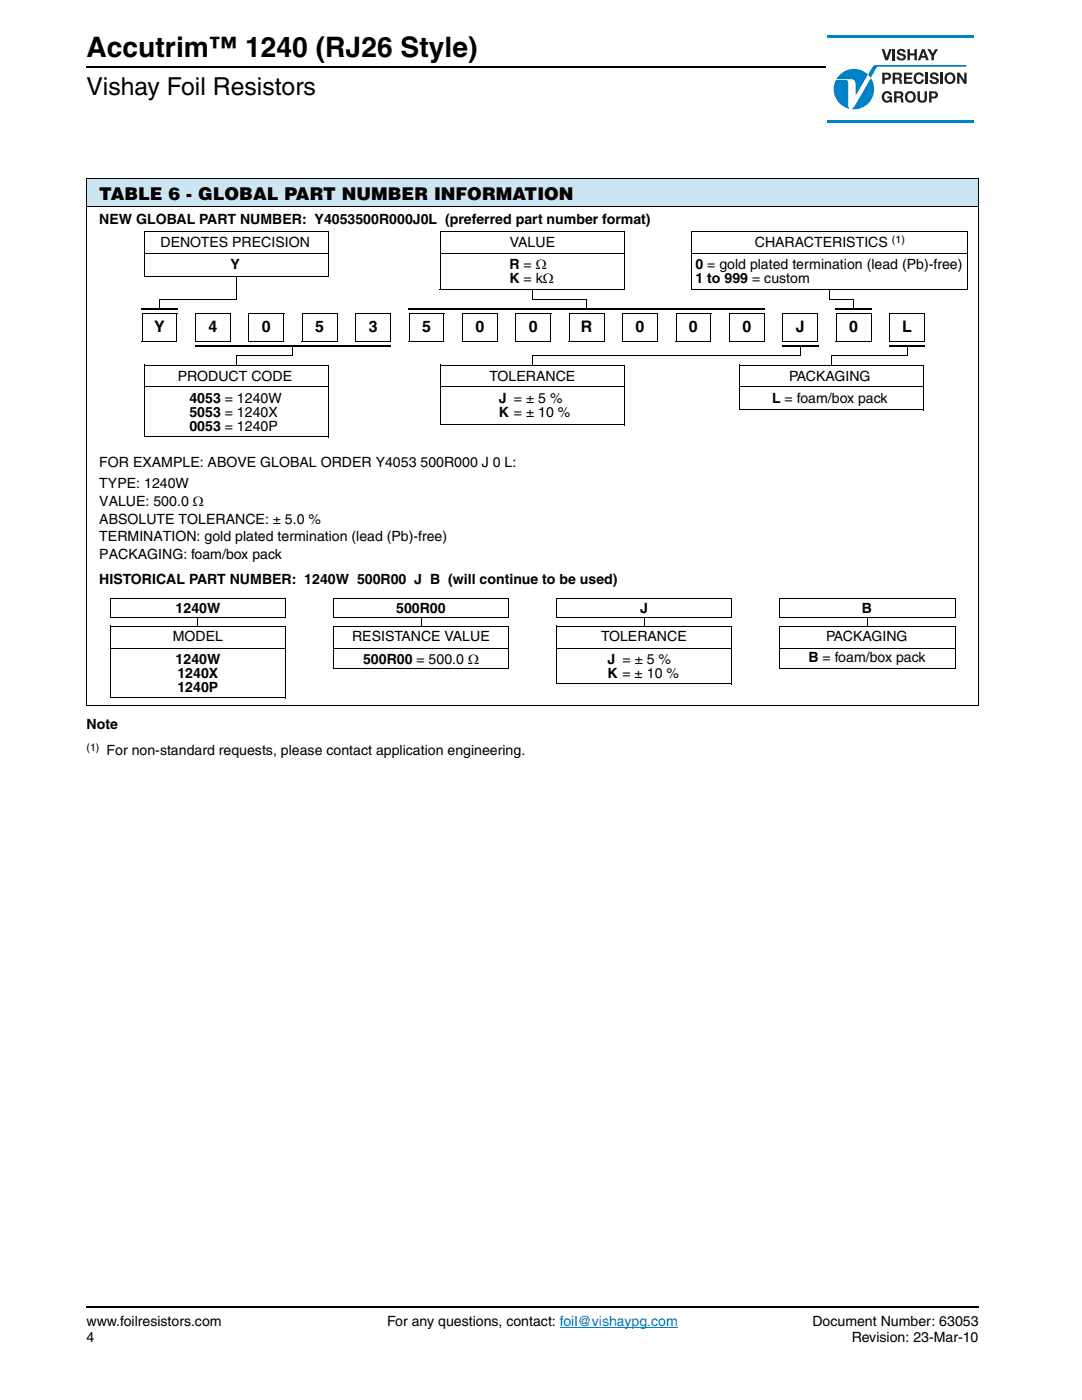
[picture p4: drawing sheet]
<svg xmlns="http://www.w3.org/2000/svg" width="216mm" height="279mm" viewBox="0 0 216 279" stroke-linecap="round" stroke-linejoin="round" font-family="sans-serif">
<g fill="#0082c8">
<path d="M166.8 16h2.3a7.4 7.4 0 0 1 .2 3.3v1.7a.58 .58 0 0 0 .7 .7l.9-1.2 2.8-5a4 4 0 0 1-3.1 6.3 4 4 0 0 1-3.8-5.8z"/>
<path d="M167.6 14.9a4 4 0 0 1 5.6 0l-2.4 4.1-.1-.1v-1.8a.96 .96 0 0 0-.2-1 .96 .96 0 0 0-1-.3h-2.6z"/>
</g>
<path d="M181 13.1h2z" fill="#231f20"/>
<path d="M166.9 15.8h2.1a1.83 1.83 0 0 1 1.5 .4l.2 .6v2.1l.1 .1 2.4-4.1 .5 .6-3.2 5.6a.73 .73 0 0 1-1 .5l-.2-.6v-3.3a1.58 1.58 0 0 0-.4-1.7h-2.1z" fill="#fff"/>
<path d="M174.1 13.3l.7-.3h18v.3h-17.6l-.3 .1-1.2 2.1-.5-.6z" fill="#0082c8"/>
<g fill="#231f20">
<path d="M176.4 18.4a.99 .99 0 0 1 1.6 .6h-.5a.57 .57 0 0 0-.7-.4 .57 .57 0 0 0-.4 .7 .58 .58 0 0 0 .5 .8 .58 .58 0 0 0 .7-.5h-.5v-.4h.9v1.3h-.3l-.1-.3a1.09 1.09 0 0 1-1.4-.1 1.09 1.09 0 0 1-.1-1.5z"/>
<path d="M183.1 18.2h.5v1.6a.51 .51 0 0 0 .8 .1l.1-1.7h.5v1.4a.95 .95 0 0 1-1 .9 .95 .95 0 0 1-.9-.9z"/>
<path d="M180.4 14.5h1.6v.4h-1.1v.5h1v.4h-1v.5h1.2v.4h-1.7z"/>
<path d="M182.7 14.7a1 1 0 0 1 1.6 .5h-.4a.58 .58 0 0 0-.8-.3 .58 .58 0 0 0-.3 .7 .57 .57 0 0 0 .4 .7 .57 .57 0 0 0 .7-.4h.5a1.1 1.1 0 0 1-1.6 .7 1.1 1.1 0 0 1-.3-1.7z"/>
<path d="M184.7 14.5h.5v2.2h-.5z"/>
<path d="M185.8 14.6a.91 .91 0 0 1 1.5 .6h-.5a.41 .41 0 0 0-.4-.4 .41 .41 0 0 0-.4 .3l.7 .3a.66 .66 0 0 1 .6 .6 .66 .66 0 0 1-.5 .7 .97 .97 0 0 1-1.3-.7h.4a.49 .49 0 0 0 .5 .4 .49 .49 0 0 0 .5-.3l-.1-.2-.6-.1a.63 .63 0 0 1-.6-.5 .63 .63 0 0 1 .2-.7z"/>
<path d="M187.6 14.5h.5v2.2h-.5z"/>
<path d="M191 14.5h.5l.9 1.5v-1.5h.5v2.2h-.5l-1-1.5v1.5h-.4z"/>
<path d="M175.9 9.8h.5l.5 1.6 .5-1.6h.5l-.7 2.2h-.6z"/>
<path d="M178.1 9.8h.5v2.2h-.5z"/>
<path d="M179.2 9.9a.91 .91 0 0 1 1.5 .6h-.5a.41 .41 0 0 0-.3-.4 .41 .41 0 0 0-.4 .3l.6 .3a.66 .66 0 0 1 .7 .6 .66 .66 0 0 1-.5 .7 .97 .97 0 0 1-1.4-.7h.5a.49 .49 0 0 0 .4 .4 .49 .49 0 0 0 .5-.3l-.1-.2-.6-.2a.63 .63 0 0 1-.6-.4 .63 .63 0 0 1 .2-.7z"/>
<path d="M181.1 9.8h.5v.9h.9v-.9h.5v2.2h-.5v-.9h-.9v.9h-.5z"/>
<path d="M185 9.8h.6l.5 .9 .5-.9h.6l-.8 1.4v.8h-.5v-.8z"/>
<path d="M178.9 18.6v.6h.7a.32 .32 0 0 0 .2-.4 .32 .32 0 0 0-.4-.2zM178.4 18.2h1.2a.62 .62 0 0 1 .6 .5 .62 .62 0 0 1-.3 .7l.3 .3 .1 .8h-.5v-.4a.4 .4 0 0 0-.4-.5h-.5v.9h-.5z"/>
<path d="M181.2 18.8a.7 .7 0 0 0-.1 1 .7 .7 0 0 0 1 .1 .7 .7 0 0 0 .1-1 .7 .7 0 0 0-1-.1zM180.5 19.3a1.15 1.15 0 0 1 2.3 0 1.15 1.15 0 0 1-2.3 0z"/>
<path d="M185.9 18.6v.7l.7-.1v-.5zM185.4 18.2h1a.72 .72 0 0 1 .8 .7 .72 .72 0 0 1-.8 .8h-.5v.8h-.5z"/>
<path d="M176.5 14.9v.6l.8-.1v-.4zM176 14.5h1a.72 .72 0 0 1 .8 .7 .72 .72 0 0 1-.8 .7h-.5v.8h-.5z"/>
<path d="M178.6 14.9v.6h.7a.32 .32 0 0 0 .2-.4 .32 .32 0 0 0-.4-.2zM178.1 14.5h1.2a.62 .62 0 0 1 .6 .5 .62 .62 0 0 1-.3 .7l.3 .3 .1 .7h-.5v-.3a.4 .4 0 0 0-.4-.5h-.5v.8h-.5z"/>
<path d="M189.1 15.1a.7 .7 0 0 0-.1 1 .7 .7 0 0 0 1 0 .7 .7 0 0 0 .1-1 .7 .7 0 0 0-1 0zM188.4 15.6a1.15 1.15 0 0 1 2.3 0 1.15 1.15 0 0 1-2.3 0z"/>
<path d="M184.2 10.3l-.3 .9h.6zM184 9.8h.5l.8 2.2h-.5l-.2-.5h-.8l-.2 .5h-.5z"/>
</g>
<path d="M165.1 7.2h29.3" fill="none" stroke="#0082c8" stroke-width=".42"/>
<path d="M165.1 24.3h29.3" fill="none" stroke="#0082c8" stroke-width=".41"/>
<path d="M17.3 13.3h147.5M17.3 260.8h178" fill="none" stroke="#000" stroke-width=".36"/>
<path d="M111.7 264.9h23.6" fill="none" stroke="#007ec4" stroke-width=".2"/>
<path d="M17.3 35.7h178v5.5h-178z" fill="#cce5f3"/>
<g fill="none" stroke="#000" stroke-width=".2">
<path d="M17.2 35.7h178.1M17.3 35.8v104.9M195.3 35.8v104.9M17.2 41.2h178.1M28.8 55.1h36.8M28.9 46.2h36.8M28.9 50.6h36.7M28.9 46.1v9M47.2 55v4.8h-15.4M65.6 46.2v9M87.8 57.8h36.7M87.8 46.1v11.7"/>
<path d="M87.8 46.2h36.8M87.8 50.6h36.7M106.2 57.7v2.1h10.8M124.5 46.2v11.7M138 57.8h55.1M138.1 46.2h55M138.1 50.6h55M138.1 46.1v11.7M165.5 59.8h4.8M193.1 46.2v11.7M28.3 68.2h7M28.4 62.5h7"/>
<path d="M28.4 62.5v5.7M28.9 72.9h36.8M28.9 77.2h36.7M28.9 72.8v14.4M35.3 62.5v5.8M38.9 68.2h7.1M39 62.5h7M39 62.5v5.7M46 62.5v5.8M47.2 71h11.3M49.6 68.2h7M49.7 62.5h7"/>
<path d="M49.7 62.5v5.7M56.6 62.5v5.8M60.2 68.2h7M60.3 62.5v5.7M60.3 62.5h7M65.6 72.9v14.4M67.2 62.5v5.8M70.9 68.2h7M71 62.5v5.7M71 62.5h7M77.9 62.5v5.8M81.6 68.2h7"/>
<path d="M81.6 62.5v5.7M81.6 62.5h7M87.9 72.9h36.8M87.9 77.2h36.7M87.9 72.8v12M88.6 62.5v5.8M92.2 68.2h7M92.3 62.5v5.7M92.3 62.5h7M99.2 62.5v5.8M102.9 68.2h7M103 62.5h7"/>
<path d="M103 62.5v5.7M106.2 71h53.5M109.9 62.5v5.8M113.5 68.2h7M113.6 62.5h7M113.6 62.5v5.7M120.5 62.5v5.8M124.2 68.2h7M124.2 62.5v5.7M124.2 62.5h7.1M124.6 72.9v12M131.2 62.5v5.8"/>
<path d="M134.8 68.2h7M134.9 62.5h7M134.9 62.5v5.7M141.8 62.5v5.8M145.5 68.2h7M145.6 62.5h7M145.6 62.5v5.7M147.6 72.9h36.8M147.6 77.2h36.7M147.6 72.8v9M152.5 62.5v5.8M156.1 68.2h7"/>
<path d="M156.2 62.5h7M156.2 62.5v5.7M163.1 62.5v5.8M165.9 71h15.1M166.8 68.2h7M166.9 62.5v5.7M166.9 62.5h7M173.8 62.5v5.8M177.4 68.2h7M177.5 62.5h7M177.5 62.5v5.7M184.3 72.9v9"/>
<path d="M184.4 62.5v5.8M28.8 87.2h36.8M87.8 84.8h36.8M147.5 81.8h36.8M22 119.5h35.1M22 119.4v3.8M57 119.5v3.8M66.5 119.4v3.8M66.5 119.5h35.1M101.5 119.5v3.8M111 119.4v3.8M111 119.5h35.1"/>
<path d="M146 119.5v3.8M155.6 119.5h35M155.6 119.4v3.8M190.6 119.5v3.8M21.9 123.2h35.1M21.9 139.2h35.1M22 124.9h35M22 129.3h35M22 124.9v14.3M57 124.9v14.4M66.4 123.2h35.1M66.4 133.4h35.1"/>
<path d="M66.5 124.9v8.5M66.5 124.9h35.1M66.5 129.3h35M101.5 124.9v8.6M111 123.2h35M111 136.5h35M111 124.9v11.6M111 124.9h35.1M111 129.3h35M146 124.9v11.7M155.5 123.2h35.1M155.5 133.4h35.1"/>
<path d="M155.6 124.9h35M155.6 129.3h35M155.6 124.9v8.5M190.6 124.9v8.6M17.2 140.8h178.1"/>
</g>
<g fill="#000">
<path d="M47.2 59.8l.1 .1zM106.2 59.8l.1 .1zM165.4 59.8l.2 .1zM165.4 57.9h.2v1.9h-.2zM28.2 61.5h.2v.3h-.2zM31.7 59.8h.2v1.9h-.2zM38.9 68.9h.1v.4h-.1zM47.2 71h.1v1.9h-.1zM58.4 71l.1 .1zM58.4 69h.1v2h-.1zM81.4 61.5h.2v.3h-.2zM106.2 71h.1v1.9h-.1z"/>
<path d="M116.9 59.8h.2v1.9h-.2zM156 68.9h.2v.4h-.2zM159.6 71l.2 .1zM159.6 69h.2v2h-.2zM165.9 71h.1v1.9h-.1zM166.7 61.5h.2v.3h-.2zM170.2 59.8h.2v1.9h-.2zM177.4 68.9h.1v.4h-.1zM180.9 71l.2 .1zM180.9 69h.2v2h-.2zM39.4 123.2h.2v1.8h-.2zM83.9 123.2h.2v1.8h-.2z"/>
<path d="M128.5 123.2h.1v1.8h-.1zM173 123.2h.2v1.8h-.2z"/>
</g>
<path d="M28.4 61.7h7.1M39 69.1h39.1M81.6 61.7h71M156.2 69.1h7.1M166.9 61.7h7M177.5 69.1h7.1" fill="none" stroke="#000" stroke-width=".36"/>
<text font-size="5.6" x="17.3" y="11.3">Accutrim™ 1240 (RJ26 Style)</text>
<text font-size="4.9" x="17.3" y="18.9">Vishay Foil Resistors</text>
<text font-size="3.5" x="19.8" y="39.8">TABLE 6 - GLOBAL PART NUMBER INFORMATION</text>
<g font-size="3.2">
<text x="30.8" y="66.3">Y</text>
<text x="41.6" y="66.3">4</text>
<text x="52.3" y="66.3">0</text>
<text x="62.9" y="66.3">5</text>
<text x="73.6" y="66.3">3</text>
<text x="84.2" y="66.3">5</text>
<text x="94.9" y="66.3">0</text>
<text x="105.5" y="66.3">0</text>
<text x="115.9" y="66.3">R</text>
<text x="126.8" y="66.3">0</text>
<text x="137.5" y="66.3">0</text>
<text x="148.1" y="66.3">0</text>
<text x="158.8" y="66.3">J</text>
<text x="169.4" y="66.3">0</text>
<text x="180" y="66.3">L</text>
</g>
<g font-size="2.8">
<text x="19.8" y="44.6">NEW GLOBAL PART NUMBER: Y4053500R000J0L (preferred part number format)</text>
<text x="32" y="49.3">DENOTES PRECISION</text>
<text x="46" y="53.7">Y</text>
<text x="101.6" y="53.7">R = Ω</text>
<text x="101.8" y="49.3">VALUE</text>
<text x="138.8" y="53.7">0 = gold plated termination (lead (Pb)-free)</text>
<text x="150.6" y="49.3">CHARACTERISTICS</text>
<text x="101.6" y="56.6">K = kΩ</text>
<text x="138.8" y="56.6">1 to 999 = custom</text>
<text x="35.5" y="76">PRODUCT CODE</text>
<text x="97.7" y="76">TOLERANCE</text>
<text x="157.5" y="76">PACKAGING</text>
<text x="37.8" y="80.4">4053 = 1240W</text>
<text x="37.8" y="83.2">5053 = 1240X</text>
<text x="99.5" y="80.4">J = ± 5 %</text>
<text x="99.5" y="83.2">K = ± 10 %</text>
<text x="154.1" y="80.4">L = foam/box pack</text>
<text x="37.8" y="86">0053 = 1240P</text>
<text x="19.8" y="93.2">FOR EXAMPLE: ABOVE GLOBAL ORDER Y4053 500R000 J 0 L:</text>
<text x="19.8" y="97.5">TYPE: 1240W</text>
<text x="19.8" y="101">VALUE: 500.0 Ω</text>
<text x="19.8" y="104.5">ABSOLUTE TOLERANCE: ± 5.0 %</text>
<text x="19.8" y="108.1">TERMINATION: gold plated termination (lead (Pb)-free)</text>
<text x="19.8" y="111.6">PACKAGING: foam/box pack</text>
<text x="19.8" y="116.6">HISTORICAL PART NUMBER: 1240W 500R00 J B (will continue to be used)</text>
<text x="35" y="122.3">1240W</text>
<text x="79.1" y="122.3">500R00</text>
<text x="127.7" y="122.3">J</text>
<text x="172" y="122.3">B</text>
<text x="34.5" y="128">MODEL</text>
<text x="70.3" y="128">RESISTANCE VALUE</text>
<text x="119.9" y="128">TOLERANCE</text>
<text x="164.9" y="128">PACKAGING</text>
<text x="35" y="132.4">1240W</text>
<text x="35.4" y="135.2">1240X</text>
<text x="72.5" y="132.4">500R00 = 500.0 Ω</text>
<text x="121.2" y="132.4">J = ± 5 %</text>
<text x="121.2" y="135.2">K = ± 10 %</text>
<text x="161.3" y="132.1">B = foam/box pack</text>
<text x="35.4" y="138">1240P</text>
<text x="17.3" y="145.5">Note</text>
<text x="21.3" y="150.7">For non-standard requests, please contact application engineering.</text>
<text x="17.3" y="264.7">www.foilresistors.com</text>
<text x="17.3" y="267.9">4</text>
<text x="77.2" y="264.7">For any questions, contact: foil@vishaypg.com</text>
<text x="162.1" y="264.7">Document Number: 63053</text>
<text x="169.9" y="267.9">Revision: 23-Mar-10</text>
</g>
<g font-size="2.1">
<text x="178" y="48.5">(1)</text>
<text x="17.3" y="149.9">(1)</text>
</g>
</svg>
